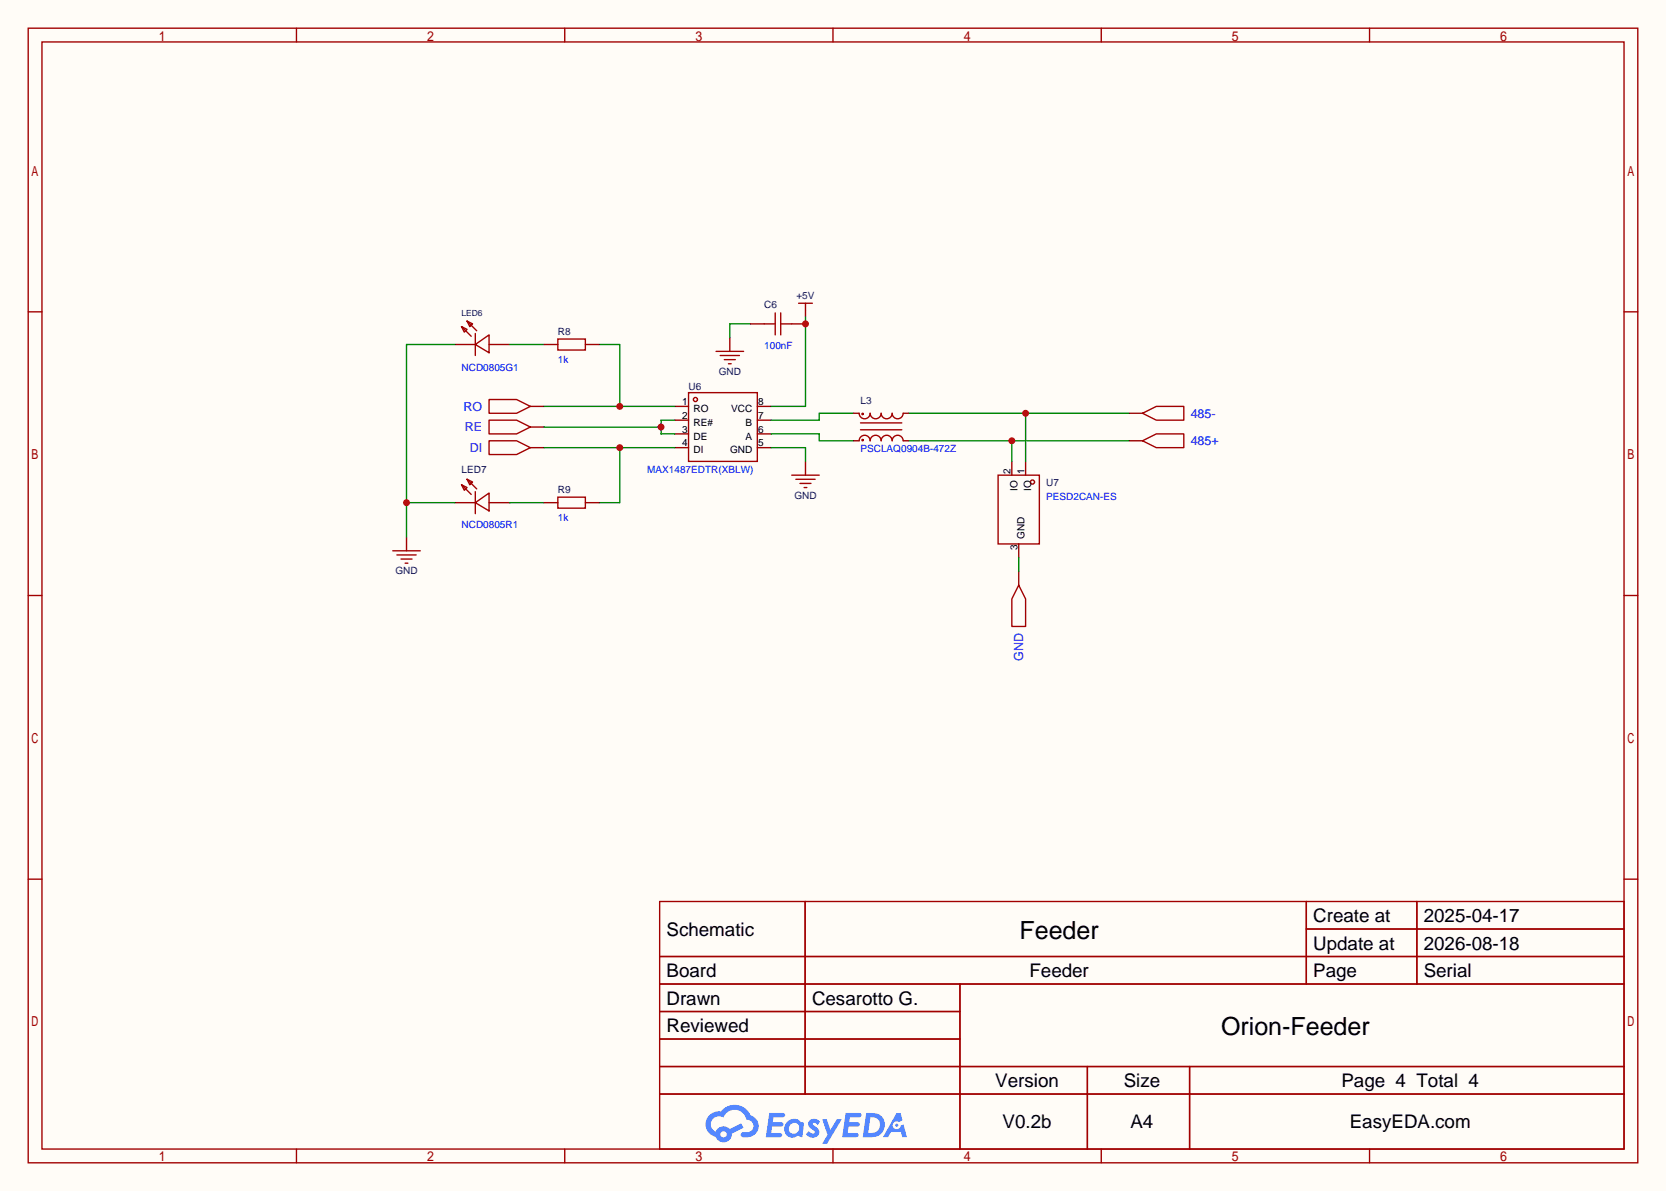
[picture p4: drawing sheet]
<svg xmlns="http://www.w3.org/2000/svg" width="308mm" height="220mm" viewBox="0 0 308 220" stroke-linecap="round" stroke-linejoin="round" font-family="sans-serif">
<path d="M0 0h307.6v220h-307.6z" fill="#fffcf7"/>
<g fill="none" stroke="#a10000" stroke-width=".25">
<path d="M5.2 5.2h297.2v209.6h-297.2zM7.7 7.7h292.1v204.5h-292.1zM54.7 5.2v2.5M104.3 5.2v2.5M153.8 5.2v2.5M203.3 5.2v2.5M252.9 5.2v2.5M5.2 57.6h2.5M299.8 57.6h2.6M5.2 110h2.5M299.8 110h2.6M5.2 162.4h2.5"/>
<path d="M121.8 166.5h178v45.7h-178zM121.8 176.7h178M148.7 166.5v35.6M241.2 166.5v15.2M241.2 171.6h58.6M261.6 166.5v15.2M299.8 162.4h2.6M121.8 181.7h178M121.8 186.8h55.4M121.8 197h178M121.8 191.9h55.4M177.2 181.7v30.5"/>
<path d="M200.8 197v15.2M219.6 197v15.2M54.7 212.2v2.6M104.3 212.2v2.6M121.8 202.1h178M153.8 212.2v2.6M203.3 212.2v2.6M252.9 212.2v2.6"/>
</g>
<g fill="#5487ff">
<path d="M149.5 206.9a1.3 1.3 0 0 1 1.9 .3l-.4 .6a.54 .54 0 0 0-1-.2l.2 .2a1.58 1.58 0 0 1 1 1.5 1.43 1.43 0 0 1-2.4 .2l.5-.6a.64 .64 0 0 0 .5 .5 .64 .64 0 0 0 .6-.3l-.1-.3a1.6 1.6 0 0 1-1.1-1.5z"/>
<path d="M151.8 206.7h.8l.7 2 1.2-2h.9l-2.7 4.5h-.9l1-1.6z"/>
<path d="M142 205.5h1.7a1.31 1.31 0 0 1 1.2 .2 .4 .4 0 0 1-.3 .6h-1.8l-.1 1h1.6a.4 .4 0 0 1 .3 .4 .4 .4 0 0 1-.4 .4h-1.6l-.2 1.2 .8-.1a1.23 1.23 0 0 1 1.2 .2 .39 .39 0 0 1-.4 .6h-2.6z"/>
<path d="M156.1 205.5h1.7a1.32 1.32 0 0 1 1.2 .2 .39 .39 0 0 1-.3 .6h-1.8l-.1 1h1.6a.4 .4 0 0 1 .4 .4 .4 .4 0 0 1-.5 .4h-1.6l-.2 1.1h.8a1.23 1.23 0 0 1 1.2 .2 .39 .39 0 0 1-.4 .6h-2.6z"/>
<path d="M165.5 205.6h.8l.3 1.3-.6 .3a.75 .75 0 0 0-1.1 .3 .75 .75 0 0 0 .5 1.1 .75 .75 0 0 0 .9-.7l.5-.3 .6 2.4h-.8l-.3-.9h-1.8l-.5 .9h-1z"/>
<path d="M159.9 205.6l-.6 4.4h1.4a2.27 2.27 0 0 0 2.7-2.3 2.27 2.27 0 0 0-2.7-2.1zM160.7 206.3a1.5 1.5 0 0 1 1.8 1.6 1.5 1.5 0 0 1-1.9 1.3h-.3z"/>
<path d="M145.4 207.2a1.62 1.62 0 0 0-.4 2.1 1.62 1.62 0 0 0 2 .6l.3-.2 .4 .2 .4 .1 .3-2.4-.1-.3-.5-.1a1.58 1.58 0 0 0-2.4 0zM146 207.7a.99 .99 0 0 1 1.6 .3 .99 .99 0 0 1-.9 1.4 .94 .94 0 0 1-1-.6 .94 .94 0 0 1 .3-1.1z"/>
<path d="M131 206a2.37 2.37 0 0 0 1.1 4 1.54 1.54 0 0 0 1.8 1 1.54 1.54 0 0 0 1.2-1.6l2.2-1.1-.5-.8-2.1 1a1.57 1.57 0 0 0-2.6 .5 1.5 1.5 0 0 1-.7-2.1 1.5 1.5 0 0 1 2.2-.5 2.23 2.23 0 0 1 2.3-1.4 2.23 2.23 0 0 1 2 1.8 1.16 1.16 0 0 1 1.2 1.1 1.16 1.16 0 0 1-1.1 1.2h-.7a.47 .47 0 0 0-.5 .4 .47 .47 0 0 0 .4 .5 2.23 2.23 0 0 0 2.2-.6 2.23 2.23 0 0 0 .5-2.3 2.16 2.16 0 0 0-1.3-1.1 3.2 3.2 0 0 0-5.5-.7l-1.1 .1zM133 209.5a.6 .6 0 0 1 1.2 0 .6 .6 0 0 1-1.2 0z"/>
<circle cx="165.6" cy="207.8" r=".28"/>
</g>
<g fill="none" stroke="#a10000" stroke-width=".25">
<path d="M90.3 73.8h5.1l2.5 1.3-2.5 1.2h-5.1zM90.3 77.6h5.1l2.5 1.3-2.5 1.2h-5.1zM127.1 72.5h12.7v12.7h-12.7zM210.9 76.3l2.6-1.2h5.1v2.5h-5.1zM90.3 81.4h5.1l2.5 1.3-2.5 1.2h-5.1zM184.3 87.8h7.6v12.7h-7.6z"/>
<circle cx="128.4" cy="73.8" r=".38"/>
<circle cx="190.6" cy="89" r=".38"/>
</g>
<g fill="none" stroke="#870000" stroke-width=".25">
<path d="M97.9 75.1h2.6M97.9 78.9h2.6M124.6 75.1h2.5M124.6 77.6h2.5M139.8 75.1h2.6M139.8 77.6h2.6M208.4 76.3h2.5M97.9 82.7h2.6M124.6 80.1h2.5M124.6 82.7h2.5M139.8 80.1h2.6M139.8 82.7h2.6"/>
<path d="M186.8 85.2v2.6M189.4 85.2v2.6M188.1 100.5v2.5"/>
</g>
<path d="M157.6 76.3h-6.3v1.3h-8.9M167.8 76.3h40.6M189.4 76.3v8.9M142.4 80.1h8.9v1.3h6.3" fill="none" stroke="#008700" stroke-width=".25"/>
<circle cx="189.4" cy="76.3" r=".63" fill="#c00"/>
<path d="M208.4 81.4h2.5" fill="none" stroke="#870000" stroke-width=".25"/>
<path d="M210.9 81.4l2.6-1.3h5.1v2.6h-5.1z" fill="none" stroke="#a10000" stroke-width=".25"/>
<path d="M167.8 81.4h40.6M186.8 81.4v3.8" fill="none" stroke="#008700" stroke-width=".25"/>
<circle cx="186.8" cy="81.4" r=".63" fill="#c00"/>
<path d="M148.7 57.3v1.2M83.9 63.6h3.9M90.3 63.6h3.8M83.9 92.8h3.9M90.3 92.8h3.8M148.7 85.2v2.6M188.1 105.5v2.6" fill="none" stroke="#870000" stroke-width=".25"/>
<g fill="none" stroke="#a10000" stroke-width=".25">
<path d="M86.2 59.3l1 .5-.5 .5zM86.2 59.3l1.8 1.8M147.4 56h2.6M148.7 56v1.3M85.2 60.3l1 .5-.5 .5zM85.2 60.3l1.8 1.8M87.8 63.6l2.5-1.8v3.4zM87.8 61.6v4.1M85.2 89.5l1 .5-.5 .6zM85.2 89.5l1.8 1.8M86.2 88.5l1 .5-.5 .5zM86.2 88.5l1.8 1.8"/>
<path d="M87.8 92.8l2.5-1.7v3.3zM87.8 90.8v4.1M146.2 87.8h5.1M146.9 88.5h3.6M147.7 89.3h2M148.5 90h.5M188.1 108.1l1.3 2.5v5.1h-2.6v-5.1z"/>
</g>
<path d="M148.7 58.5v16.6h-6.3M100.5 75.1h24.1M110.6 63.6h3.8v11.5M142.4 82.7h6.3v2.5M188.1 103v2.5" fill="none" stroke="#008700" stroke-width=".25"/>
<circle cx="114.4" cy="75.1" r=".63" fill="#c00"/>
<path d="M100.5 82.7h24.1M114.4 82.7v10.1h-3.8" fill="none" stroke="#008700" stroke-width=".25"/>
<circle cx="114.4" cy="82.7" r=".63" fill="#c00"/>
<path d="M100.5 78.9h21.5M124.6 77.6h-2.6v2.5h2.6" fill="none" stroke="#008700" stroke-width=".25"/>
<circle cx="122" cy="78.9" r=".63" fill="#c00"/>
<path d="M75.1 99.2v2.5" fill="none" stroke="#870000" stroke-width=".25"/>
<path d="M72.5 101.7h5.1M73.3 102.5h3.5M74 103.3h2.1M74.8 104h.5" fill="none" stroke="#a10000" stroke-width=".25"/>
<path d="M83.9 63.6h-8.8v35.6M75.1 92.8h8.8" fill="none" stroke="#008700" stroke-width=".25"/>
<circle cx="75.1" cy="92.8" r=".63" fill="#c00"/>
<path d="M138.6 59.8h-3.9v2.6M94.1 63.6h6.4M94.1 92.8h6.4" fill="none" stroke="#008700" stroke-width=".25"/>
<path d="M146.2 59.8h2.5M134.7 62.4v2.5" fill="none" stroke="#870000" stroke-width=".25"/>
<path d="M144.1 57.8v4M132.2 64.9h5.1M133 65.7h3.5M133.7 66.4h2.1M134.5 67.2h.5" fill="none" stroke="#a10000" stroke-width=".25"/>
<circle cx="148.7" cy="59.8" r=".63" fill="#c00"/>
<g fill="none" stroke="#a10000" stroke-width=".25">
<path d="M141.1 59.8h2M143.1 57.8v4M144.1 59.8h2.1M103 62.6h5.1v2h-5.1zM158.9 78.1h7.6M158.9 79.4h7.6M166.8 76.3a1.02 1.02 0 0 1-1.1 1 1.02 1.02 0 0 1-1-1 1.02 1.02 0 0 1-1 1 1.02 1.02 0 0 1-1-1 1.02 1.02 0 0 1-1 1 1.02 1.02 0 0 1-1-1 1.02 1.02 0 0 1-1.1 1 1.02 1.02 0 0 1-1-1M103 91.8h5.1v2.1h-5.1zM166.8 81.4a1.02 1.02 0 0 0-1.1-1 1.02 1.02 0 0 0-1 1 1.02 1.02 0 0 0-1-1 1.02 1.02 0 0 0-1 1 1.02 1.02 0 0 0-1-1 1.02 1.02 0 0 0-1 1 1.02 1.02 0 0 0-1.1-1 1.02 1.02 0 0 0-1 1"/>
<circle cx="159.3" cy="76.5" r=".13"/>
<circle cx="159.3" cy="81.3" r=".13"/>
</g>
<path d="M138.6 59.8h2.5M100.5 63.6h2.5M108.1 63.6h2.5M157.6 76.3h1M166.8 76.3h1M100.5 92.8h2.5M108.1 92.8h2.5M157.6 81.4h1M166.8 81.4h1" fill="none" stroke="#870000" stroke-width=".25"/>
<g font-size="4.6">
<text x="188.2" y="173.4">Feeder</text>
<text x="225.4" y="191.2">Orion-Feeder</text>
</g>
<g font-size="3.5">
<text x="123.1" y="172.8">Schematic</text>
<text x="242.5" y="170.3">Create at</text>
<text x="262.9" y="170.3">2025-04-17</text>
<text x="242.5" y="175.4">Update at</text>
<text x="262.9" y="175.4">2026-08-18</text>
<text x="123.1" y="180.5">Board</text>
<text x="123.1" y="185.5">Drawn</text>
<text x="149.9" y="185.5">Cesarotto G.</text>
<text x="190.1" y="180.5">Feeder</text>
<text x="242.5" y="180.5">Page</text>
<text x="262.9" y="180.5">Serial</text>
<text x="123.1" y="190.6">Reviewed</text>
<text x="183.8" y="200.8">Version</text>
<text x="207.5" y="200.8">Size</text>
<text x="247.7" y="200.8">Page 4 Total 4</text>
<text x="185.1" y="208.4">V0.2b</text>
<text x="208.7" y="208.4">A4</text>
<text x="249.2" y="208.4">EasyEDA.com</text>
</g>
<g font-size="2.3" fill="#00f">
<text x="85.6" y="75.9">RO</text>
<text x="219.8" y="77.1">485-</text>
<text x="85.8" y="79.7">RE</text>
<text x="86.7" y="83.5">DI</text>
<text x="219.8" y="82.2">485+</text>
<text x="188.9" y="122.1" transform="rotate(-90 188.9 122.1)">GND</text>
</g>
<g font-size="1.8" fill="#000080">
<text x="141.1" y="56.8">C6</text>
<text x="147" y="55.3">+5V</text>
<text x="103" y="61.9">R8</text>
<text x="132.7" y="69.3">GND</text>
<text x="127.1" y="72.1">U6</text>
<text x="158.9" y="74.6">L3</text>
<text x="85.2" y="87.3">LED7</text>
<text x="193.2" y="89.8">U7</text>
<text x="103" y="91.1">R9</text>
<text x="146.7" y="92.1">GND</text>
<text x="73" y="106.1">GND</text>
</g>
<g font-size="1.8" fill="#00f">
<text x="141.1" y="64.4">100nF</text>
<text x="85.2" y="68.5">NCD0805G1</text>
<text x="103" y="67">1k</text>
<text x="158.9" y="83.5">PSCLAQ0904B-472Z</text>
<text x="119.5" y="87.3">MAX1487EDTR(XBLW)</text>
<text x="193.2" y="92.4">PESD2CAN-ES</text>
<text x="85.2" y="97.5">NCD0805R1</text>
<text x="103" y="96.2">1k</text>
</g>
<g font-size="1.8">
<text x="126" y="74.8">1</text>
<text x="126" y="77.4">2</text>
<text x="128.1" y="76.1">RO</text>
<text x="135" y="76.1">VCC</text>
<text x="140" y="77.4">7</text>
<text x="140" y="74.8">8</text>
<text x="126" y="79.9">3</text>
<text x="126" y="82.4">4</text>
<text x="128.1" y="78.6">RE#</text>
<text x="128.1" y="81.2">DE</text>
<text x="128.1" y="83.7">DI</text>
<text x="134.8" y="83.7">GND</text>
<text x="137.7" y="81.2">A</text>
<text x="137.7" y="78.6">B</text>
<text x="140" y="82.4">5</text>
<text x="140" y="79.9">6</text>
<text x="186.6" y="87.6" transform="rotate(-90 186.6 87.6)">2</text>
<text x="189.1" y="87.6" transform="rotate(-90 189.1 87.6)">1</text>
<text x="187.9" y="90.6" transform="rotate(-90 187.9 90.6)">IO</text>
<text x="190.4" y="90.6" transform="rotate(-90 190.4 90.6)">IO</text>
<text x="187.9" y="101.6" transform="rotate(-90 187.9 101.6)">3</text>
<text x="189.1" y="99.5" transform="rotate(-90 189.1 99.5)">GND</text>
</g>
<text font-size="1.6" fill="#000080" x="85.2" y="58.3">LED6</text>
</svg>
